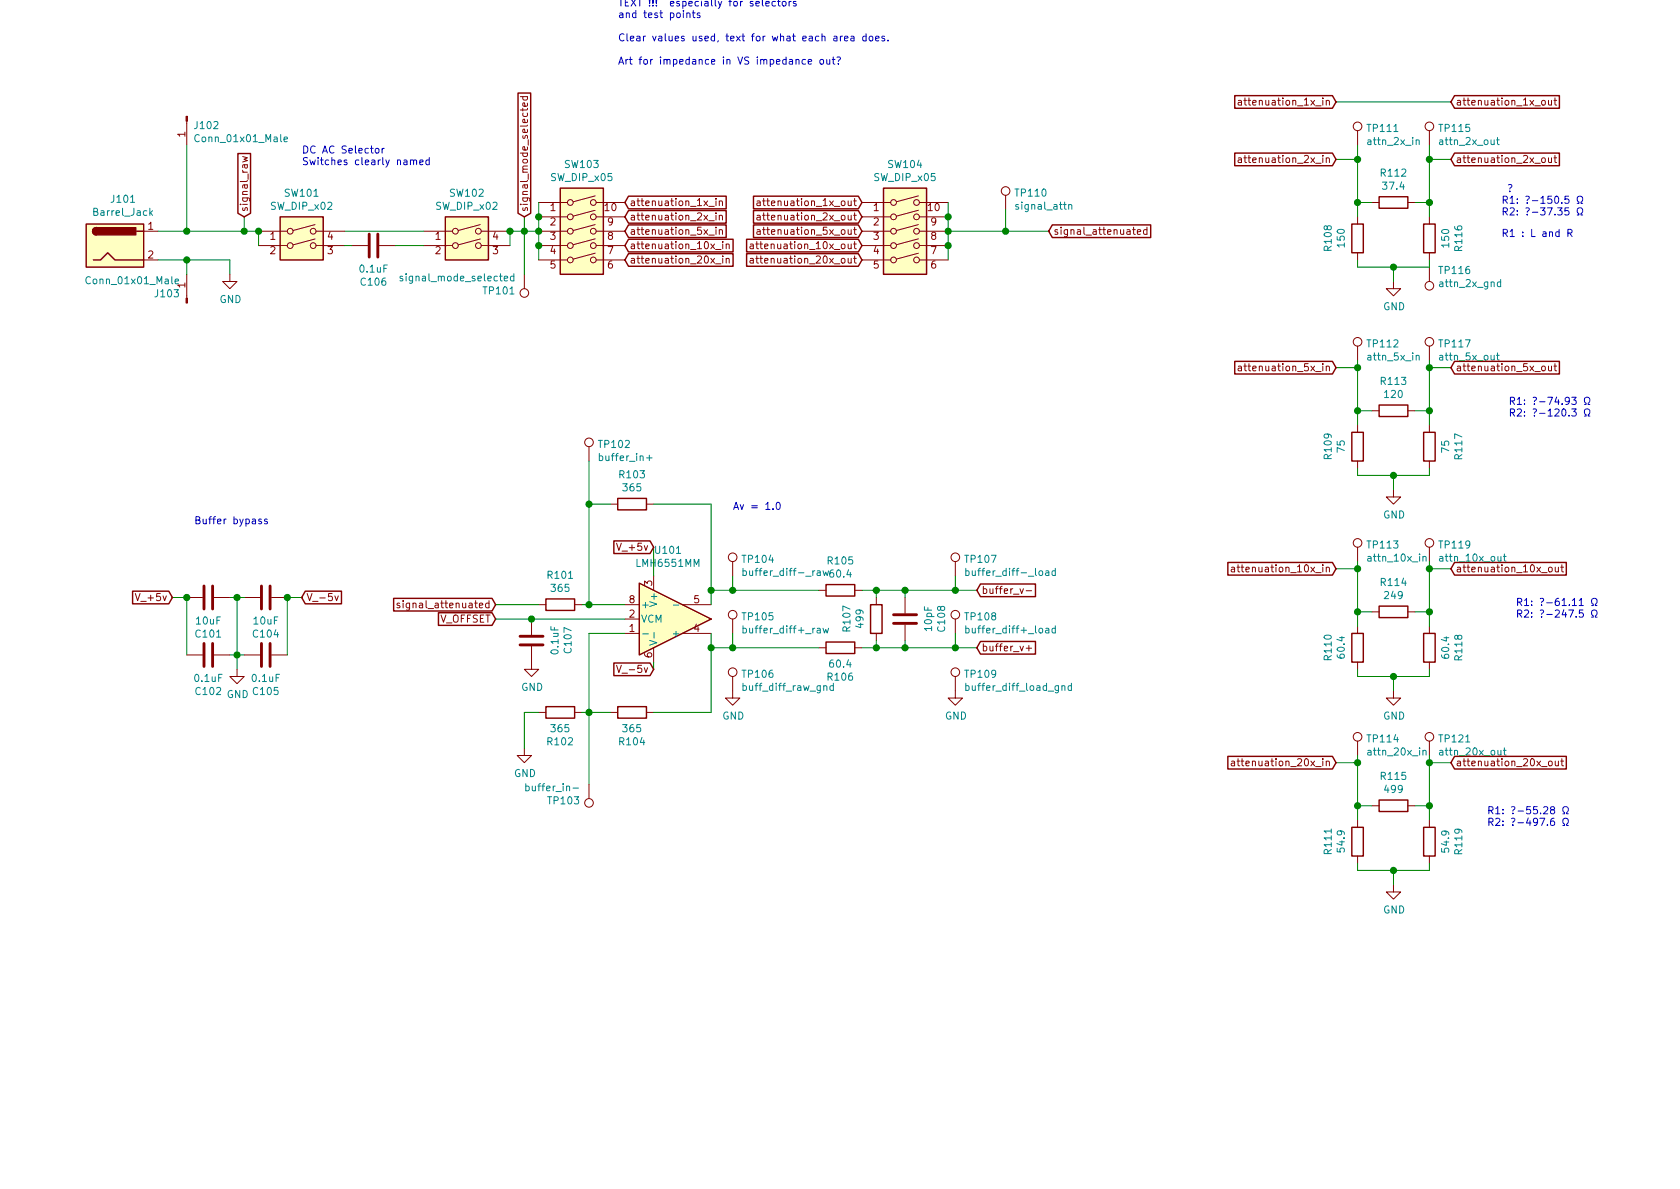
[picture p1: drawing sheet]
EESchema Schematic File Version 4
LIBS:Front_End_Kicad-cache
EELAYER 30 0
EELAYER END
$Descr A4 11693 8268
encoding utf-8
Sheet 1 2
Title ""
Date ""
Rev ""
Comp ""
Comment1 ""
Comment2 ""
Comment3 ""
Comment4 ""
$EndDescr
$Comp
L Switch:SW_DIP_x02 SW101
U 1 1
P 2100 1700
F 0 "SW101" H 2100 2067 50  0000 C CNN
F 1 "SW_DIP_x02" H 2100 1976 50  0000 C CNN
F 2 "Package_DIP:DIP-4_W7.62mm" H 2100 1700 50  0001 C CNN
F 3 "~" H 2100 1700 50  0001 C CNN
F 4 "2x DIP switch" H 2100 1700 50  0001 C CNN "part_name"
F 5 "https://www.digikey.com/en/products/detail/cui-devices/DS01-254-L-02BE/11310931" H 2100 1700 50  0001 C CNN "part_url"
	1    2100 1700
	1    0    0    -1  
$EndComp
$Comp
L Switch:SW_DIP_x02 SW102
U 1 1
P 3250 1700
F 0 "SW102" H 3250 2067 50  0000 C CNN
F 1 "SW_DIP_x02" H 3250 1976 50  0000 C CNN
F 2 "Package_DIP:DIP-4_W7.62mm" H 3250 1700 50  0001 C CNN
F 3 "~" H 3250 1700 50  0001 C CNN
F 4 "2x DIP switch" H 3250 1700 50  0001 C CNN "part_name"
F 5 "https://www.digikey.com/en/products/detail/cui-devices/DS01-254-L-02BE/11310931" H 3250 1700 50  0001 C CNN "part_url"
	1    3250 1700
	1    0    0    -1  
$EndComp
Wire Wire Line
	1800 1700 1800 1600
Wire Wire Line
	3550 1700 3550 1600
Connection ~ 1800 1600
$Comp
L Switch:SW_DIP_x05 SW103
U 1 1
P 4050 1600
F 0 "SW103" H 4050 2067 50  0000 C CNN
F 1 "SW_DIP_x05" H 4050 1976 50  0000 C CNN
F 2 "Package_DIP:DIP-10_W7.62mm" H 4050 1600 50  0001 C CNN
F 3 "~" H 4050 1600 50  0001 C CNN
F 4 "5x DIP switch" H 4050 1600 50  0001 C CNN "part_name"
F 5 "https://www.digikey.com/en/products/detail/cui-devices/DS04-254-1L-05BK/11310878" H 4050 1600 50  0001 C CNN "part_url"
	1    4050 1600
	1    0    0    -1  
$EndComp
$Comp
L Switch:SW_DIP_x05 SW104
U 1 1
P 6300 1600
F 0 "SW104" H 6300 2067 50  0000 C CNN
F 1 "SW_DIP_x05" H 6300 1976 50  0000 C CNN
F 2 "Package_DIP:DIP-10_W7.62mm" H 6300 1600 50  0001 C CNN
F 3 "~" H 6300 1600 50  0001 C CNN
F 4 "5x DIP switch" H 6300 1600 50  0001 C CNN "part_name"
F 5 "https://www.digikey.com/en/products/detail/cui-devices/DS04-254-1L-05BK/11310878" H 6300 1600 50  0001 C CNN "part_url"
	1    6300 1600
	1    0    0    -1  
$EndComp
Wire Wire Line
	3750 1400 3750 1500
Connection ~ 3750 1500
Wire Wire Line
	3750 1500 3750 1600
Connection ~ 3750 1600
Wire Wire Line
	3750 1600 3750 1700
Connection ~ 3750 1700
Wire Wire Line
	3750 1700 3750 1800
$Comp
L Connector:Barrel_Jack J101
U 1 1
P 800 1700
F 0 "J101" H 857 2025 50  0000 C CNN
F 1 "Barrel_Jack" H 857 1934 50  0000 C CNN
F 2 "Connector_Coaxial:BNC_Amphenol_B6252HB-NPP3G-50_Horizontal" H 850 1660 50  0001 C CNN
F 3 "~" H 850 1660 50  0001 C CNN
F 4 "" H 800 1700 50  0001 C CNN "part_description"
F 5 "Probe Connector" H 800 1700 50  0001 C CNN "part_name"
F 6 "https://www.digikey.com/en/products/detail/te-connectivity-amp-connectors/1-1634612-0/1755942" H 800 1700 50  0001 C CNN "part_url"
	1    800  1700
	1    0    0    -1  
$EndComp
$Comp
L power:GND #PWR0101
U 1 1
P 1600 1900
F 0 "#PWR0101" H 1600 1650 50  0001 C CNN
F 1 "GND" H 1605 1727 50  0000 C CNN
F 2 "" H 1600 1900 50  0001 C CNN
F 3 "" H 1600 1900 50  0001 C CNN
	1    1600 1900
	1    0    0    -1  
$EndComp
Text Notes 4300 450  0    50   ~ 0
TEST PADS\nTEXT !!!  especially for selectors\nand test points\n\nClear values used, text for what each area does.\n\nArt for impedance in VS impedance out?
Text Notes 2100 1150 0    50   ~ 0
DC AC Selector\nSwitches clearly named
Text GLabel 3450 4300 0    50   Input ~ 0
V_OFFSET
Wire Wire Line
	6600 1400 6600 1500
Connection ~ 6600 1500
Wire Wire Line
	6600 1500 6600 1600
Connection ~ 6600 1600
Wire Wire Line
	6600 1600 6600 1700
Connection ~ 6600 1700
Wire Wire Line
	6600 1700 6600 1800
$Comp
L Amplifier_Operational:LMH6551MM U101
U 1 1
P 4650 4300
F 0 "U101" H 4650 4781 50  0000 C CNN
F 1 "LMH6551MM" H 4650 4690 50  0000 C CNN
F 2 "Package_SO:VSSOP-8_3.0x3.0mm_P0.65mm" H 4750 3700 50  0001 C CNN
F 3 "http://www.ti.com/lit/ds/symlink/lmh6551.pdf" H 5650 4000 50  0001 C CNN
F 4 "Buffer" H 4650 4300 50  0001 C CNN "part_description"
F 5 "https://www.digikey.com/en/products/detail/texas-instruments/LMH6551MM-NOPB/755058" H 4650 4300 50  0001 C CNN "part_url"
	1    4650 4300
	1    0    0    -1  
$EndComp
$Comp
L power:GND #PWR0104
U 1 1
P 3700 4600
F 0 "#PWR0104" H 3700 4350 50  0001 C CNN
F 1 "GND" H 3705 4427 50  0000 C CNN
F 2 "" H 3700 4600 50  0001 C CNN
F 3 "" H 3700 4600 50  0001 C CNN
	1    3700 4600
	1    0    0    -1  
$EndComp
Wire Wire Line
	4350 4400 4100 4400
Wire Wire Line
	4100 4400 4100 4950
Wire Wire Line
	4100 4950 4250 4950
Wire Wire Line
	4350 4200 4100 4200
Wire Wire Line
	4100 4200 4100 3500
Wire Wire Line
	4100 3500 4250 3500
$Comp
L Device:R R103
U 1 1
P 4400 3500
F 0 "R103" V 4193 3500 50  0000 C CNN
F 1 "365" V 4284 3500 50  0000 C CNN
F 2 "Resistor_SMD:R_1206_3216Metric" V 4330 3500 50  0001 C CNN
F 3 "~" H 4400 3500 50  0001 C CNN
F 4 "https://www.digikey.com/en/products/detail/yageo/RC1206FR-07365RL/728844" V 4400 3500 50  0001 C CNN "part_url"
	1    4400 3500
	0    1    1    0   
$EndComp
Wire Wire Line
	4550 3500 4950 3500
Wire Wire Line
	4950 3500 4950 4100
Wire Wire Line
	4950 4400 4950 4500
Wire Wire Line
	4950 4950 4550 4950
Text GLabel 6800 4500 2    50   Input ~ 0
buffer_v+
Wire Wire Line
	4100 4200 4050 4200
Connection ~ 4100 4200
Wire Wire Line
	4050 4950 4100 4950
Connection ~ 4100 4950
Wire Wire Line
	3750 4950 3650 4950
Wire Wire Line
	3650 4950 3650 5200
$Comp
L power:GND #PWR0103
U 1 1
P 3650 5200
F 0 "#PWR0103" H 3650 4950 50  0001 C CNN
F 1 "GND" H 3655 5027 50  0000 C CNN
F 2 "" H 3650 5200 50  0001 C CNN
F 3 "" H 3650 5200 50  0001 C CNN
	1    3650 5200
	1    0    0    -1  
$EndComp
$Comp
L Device:C C104
U 1 1
P 1850 4150
F 0 "C104" V 2102 4150 50  0000 C CNN
F 1 "10uF" V 2011 4150 50  0000 C CNN
F 2 "Capacitor_SMD:C_1206_3216Metric" H 1888 4000 50  0001 C CNN
F 3 "~" H 1850 4150 50  0001 C CNN
F 4 "https://www.digikey.com/en/products/detail/taiyo-yuden/EMK316BJ106KL-T/930691" H 1850 4150 50  0001 C CNN "part_url"
	1    1850 4150
	0    1    1    0   
$EndComp
Text GLabel 4550 4650 0    50   Input ~ 0
V_-5v
Wire Wire Line
	4550 4600 4550 4650
$Comp
L power:GND #PWR0102
U 1 1
P 1650 4650
F 0 "#PWR0102" H 1650 4400 50  0001 C CNN
F 1 "GND" H 1655 4477 50  0000 C CNN
F 2 "" H 1650 4650 50  0001 C CNN
F 3 "" H 1650 4650 50  0001 C CNN
	1    1650 4650
	1    0    0    -1  
$EndComp
$Comp
L Device:C C101
U 1 1
P 1450 4150
F 0 "C101" V 1702 4150 50  0000 C CNN
F 1 "10uF" V 1611 4150 50  0000 C CNN
F 2 "Capacitor_SMD:C_1206_3216Metric" H 1488 4000 50  0001 C CNN
F 3 "~" H 1450 4150 50  0001 C CNN
F 4 "https://www.digikey.com/en/products/detail/taiyo-yuden/EMK316BJ106KL-T/930691" H 1450 4150 50  0001 C CNN "part_url"
	1    1450 4150
	0    1    1    0   
$EndComp
Wire Wire Line
	1300 4550 1300 4150
Text GLabel 1200 4150 0    50   Input ~ 0
V_+5v
Text GLabel 4350 1400 2    50   Input ~ 0
attenuation_1x_in
Text GLabel 4350 1500 2    50   Input ~ 0
attenuation_2x_in
Text GLabel 4350 1600 2    50   Input ~ 0
attenuation_5x_in
Text GLabel 4350 1700 2    50   Input ~ 0
attenuation_10x_in
Text GLabel 4350 1800 2    50   Input ~ 0
attenuation_20x_in
Text GLabel 6000 1400 0    50   Input ~ 0
attenuation_1x_out
Text GLabel 6000 1500 0    50   Input ~ 0
attenuation_2x_out
Text GLabel 6000 1600 0    50   Input ~ 0
attenuation_5x_out
Text GLabel 6000 1700 0    50   Input ~ 0
attenuation_10x_out
Text GLabel 6000 1800 0    50   Input ~ 0
attenuation_20x_out
Text GLabel 9300 700  0    50   Input ~ 0
attenuation_1x_in
Text GLabel 9300 1100 0    50   Input ~ 0
attenuation_2x_in
Text GLabel 9300 2550 0    50   Input ~ 0
attenuation_5x_in
Text GLabel 9300 3950 0    50   Input ~ 0
attenuation_10x_in
Text GLabel 9300 5300 0    50   Input ~ 0
attenuation_20x_in
Text GLabel 10100 700  2    50   Input ~ 0
attenuation_1x_out
Text GLabel 10100 1100 2    50   Input ~ 0
attenuation_2x_out
Text GLabel 10100 2550 2    50   Input ~ 0
attenuation_5x_out
Text GLabel 10100 3950 2    50   Input ~ 0
attenuation_10x_out
Text GLabel 10100 5300 2    50   Input ~ 0
attenuation_20x_out
Wire Wire Line
	9300 700  10100 700 
$Comp
L Device:R R112
U 1 1
P 9700 1400
F 0 "R112" V 9493 1400 50  0000 C CNN
F 1 "37.4" V 9584 1400 50  0000 C CNN
F 2 "Resistor_SMD:R_1206_3216Metric" V 9630 1400 50  0001 C CNN
F 3 "~" H 9700 1400 50  0001 C CNN
F 4 "https://www.digikey.com/en/products/detail/yageo/RC1206FR-0737R4L/728846" V 9700 1400 50  0001 C CNN "part_url"
	1    9700 1400
	0    1    1    0   
$EndComp
$Comp
L Device:R R108
U 1 1
P 9450 1650
F 0 "R108" V 9243 1650 50  0000 C CNN
F 1 "150" V 9334 1650 50  0000 C CNN
F 2 "Resistor_SMD:R_1206_3216Metric" V 9380 1650 50  0001 C CNN
F 3 "~" H 9450 1650 50  0001 C CNN
F 4 "https://www.digikey.com/en/products/detail/stackpole-electronics-inc/RNCP1206FTD150R/2240318" V 9450 1650 50  0001 C CNN "part_url"
	1    9450 1650
	1    0    0    -1  
$EndComp
Wire Wire Line
	9550 1400 9450 1400
Wire Wire Line
	9450 1400 9450 1500
Wire Wire Line
	9850 1400 9950 1400
Wire Wire Line
	9950 1400 9950 1500
Wire Wire Line
	9950 1800 9950 1850
Wire Wire Line
	9950 1850 9700 1850
Wire Wire Line
	9450 1850 9450 1800
Wire Wire Line
	9700 1850 9700 1950
Connection ~ 9700 1850
Wire Wire Line
	9700 1850 9450 1850
$Comp
L power:GND #PWR0107
U 1 1
P 9700 1950
F 0 "#PWR0107" H 9700 1700 50  0001 C CNN
F 1 "GND" H 9705 1777 50  0000 C CNN
F 2 "" H 9700 1950 50  0001 C CNN
F 3 "" H 9700 1950 50  0001 C CNN
	1    9700 1950
	1    0    0    -1  
$EndComp
Connection ~ 9450 1400
Connection ~ 9950 1400
Wire Wire Line
	9450 1100 9450 1400
Wire Wire Line
	9950 1100 9950 1400
Wire Wire Line
	9950 1100 10100 1100
Connection ~ 9950 1100
Wire Wire Line
	9450 1100 9300 1100
Connection ~ 9450 1100
$Comp
L Device:R R113
U 1 1
P 9700 2850
F 0 "R113" V 9493 2850 50  0000 C CNN
F 1 "120" V 9584 2850 50  0000 C CNN
F 2 "Resistor_SMD:R_1206_3216Metric" V 9630 2850 50  0001 C CNN
F 3 "~" H 9700 2850 50  0001 C CNN
F 4 "https://www.digikey.com/en/products/detail/stackpole-electronics-inc/RMCF1206JT120R/1757405" V 9700 2850 50  0001 C CNN "part_url"
	1    9700 2850
	0    1    1    0   
$EndComp
$Comp
L Device:R R109
U 1 1
P 9450 3100
F 0 "R109" V 9243 3100 50  0000 C CNN
F 1 "75" V 9334 3100 50  0000 C CNN
F 2 "Resistor_SMD:R_1206_3216Metric" V 9380 3100 50  0001 C CNN
F 3 "~" H 9450 3100 50  0001 C CNN
F 4 "https://www.digikey.com/en/products/detail/stackpole-electronics-inc/RNCP1206FTD75R0/2240314" V 9450 3100 50  0001 C CNN "part_url"
	1    9450 3100
	1    0    0    -1  
$EndComp
Wire Wire Line
	9550 2850 9450 2850
Wire Wire Line
	9450 2850 9450 2950
Wire Wire Line
	9850 2850 9950 2850
Wire Wire Line
	9950 2850 9950 2950
Wire Wire Line
	9950 3250 9950 3300
Wire Wire Line
	9950 3300 9700 3300
Wire Wire Line
	9450 3300 9450 3250
Wire Wire Line
	9700 3300 9700 3400
Connection ~ 9700 3300
Wire Wire Line
	9700 3300 9450 3300
$Comp
L power:GND #PWR0108
U 1 1
P 9700 3400
F 0 "#PWR0108" H 9700 3150 50  0001 C CNN
F 1 "GND" H 9705 3227 50  0000 C CNN
F 2 "" H 9700 3400 50  0001 C CNN
F 3 "" H 9700 3400 50  0001 C CNN
	1    9700 3400
	1    0    0    -1  
$EndComp
Connection ~ 9450 2850
Connection ~ 9950 2850
Wire Wire Line
	9450 2550 9450 2850
Wire Wire Line
	9950 2550 9950 2850
Wire Wire Line
	9950 2550 10100 2550
Connection ~ 9950 2550
Wire Wire Line
	9450 2550 9300 2550
Connection ~ 9450 2550
$Comp
L Device:R R114
U 1 1
P 9700 4250
F 0 "R114" V 9493 4250 50  0000 C CNN
F 1 "249" V 9584 4250 50  0000 C CNN
F 2 "Resistor_SMD:R_1206_3216Metric" V 9630 4250 50  0001 C CNN
F 3 "~" H 9700 4250 50  0001 C CNN
F 4 "https://www.digikey.com/en/products/detail/stackpole-electronics-inc/RNCP1206FTD249R/2240322" V 9700 4250 50  0001 C CNN "part_url"
	1    9700 4250
	0    1    1    0   
$EndComp
$Comp
L Device:R R110
U 1 1
P 9450 4500
F 0 "R110" V 9243 4500 50  0000 C CNN
F 1 "60.4" V 9334 4500 50  0000 C CNN
F 2 "Resistor_SMD:R_1206_3216Metric" V 9380 4500 50  0001 C CNN
F 3 "~" H 9450 4500 50  0001 C CNN
F 4 "https://www.digikey.com/en/products/detail/stackpole-electronics-inc/RMCF1206FT60R4/1754118" V 9450 4500 50  0001 C CNN "part_url"
	1    9450 4500
	1    0    0    -1  
$EndComp
Wire Wire Line
	9550 4250 9450 4250
Wire Wire Line
	9450 4250 9450 4350
Wire Wire Line
	9850 4250 9950 4250
Wire Wire Line
	9950 4250 9950 4350
Wire Wire Line
	9950 4650 9950 4700
Wire Wire Line
	9950 4700 9700 4700
Wire Wire Line
	9450 4700 9450 4650
Wire Wire Line
	9700 4700 9700 4800
Connection ~ 9700 4700
Wire Wire Line
	9700 4700 9450 4700
$Comp
L power:GND #PWR0109
U 1 1
P 9700 4800
F 0 "#PWR0109" H 9700 4550 50  0001 C CNN
F 1 "GND" H 9705 4627 50  0000 C CNN
F 2 "" H 9700 4800 50  0001 C CNN
F 3 "" H 9700 4800 50  0001 C CNN
	1    9700 4800
	1    0    0    -1  
$EndComp
Connection ~ 9450 4250
Connection ~ 9950 4250
Wire Wire Line
	9950 3950 9950 4250
Wire Wire Line
	9950 3950 10100 3950
Wire Wire Line
	9450 3950 9300 3950
$Comp
L Device:R R115
U 1 1
P 9700 5600
F 0 "R115" V 9493 5600 50  0000 C CNN
F 1 "499" V 9584 5600 50  0000 C CNN
F 2 "Resistor_SMD:R_1206_3216Metric" V 9630 5600 50  0001 C CNN
F 3 "" H 9700 5600 50  0001 C CNN
F 4 "https://www.digikey.com/en/products/detail/stackpole-electronics-inc/RNCP1206FTD499R/2240329" V 9700 5600 50  0001 C CNN "part_url"
	1    9700 5600
	0    1    1    0   
$EndComp
$Comp
L Device:R R111
U 1 1
P 9450 5850
F 0 "R111" V 9243 5850 50  0000 C CNN
F 1 "54.9" V 9334 5850 50  0000 C CNN
F 2 "Resistor_SMD:R_1206_3216Metric" V 9380 5850 50  0001 C CNN
F 3 "~" H 9450 5850 50  0001 C CNN
F 4 "https://www.digikey.com/en/products/detail/panasonic-electronic-components/ERJ-8ENF54R9V/88616" V 9450 5850 50  0001 C CNN "part_url"
	1    9450 5850
	1    0    0    -1  
$EndComp
Wire Wire Line
	9550 5600 9450 5600
Wire Wire Line
	9450 5600 9450 5700
Wire Wire Line
	9850 5600 9950 5600
Wire Wire Line
	9950 5600 9950 5700
Wire Wire Line
	9950 6000 9950 6050
Wire Wire Line
	9950 6050 9700 6050
Wire Wire Line
	9450 6050 9450 6000
Wire Wire Line
	9700 6050 9700 6150
Connection ~ 9700 6050
Wire Wire Line
	9700 6050 9450 6050
$Comp
L power:GND #PWR0110
U 1 1
P 9700 6150
F 0 "#PWR0110" H 9700 5900 50  0001 C CNN
F 1 "GND" H 9705 5977 50  0000 C CNN
F 2 "" H 9700 6150 50  0001 C CNN
F 3 "" H 9700 6150 50  0001 C CNN
	1    9700 6150
	1    0    0    -1  
$EndComp
Connection ~ 9450 5600
Connection ~ 9950 5600
Wire Wire Line
	9450 5300 9450 5600
Wire Wire Line
	9950 5300 9950 5600
Wire Wire Line
	9950 5300 10100 5300
Wire Wire Line
	9450 5300 9300 5300
Wire Wire Line
	2400 1600 2950 1600
Wire Wire Line
	1100 1600 1300 1600
Wire Wire Line
	1650 4150 1650 4550
Connection ~ 1300 4150
Wire Wire Line
	1200 4150 1300 4150
Wire Wire Line
	1600 4550 1650 4550
Connection ~ 1650 4550
Wire Wire Line
	1650 4550 1650 4650
Wire Wire Line
	1700 4550 1650 4550
Wire Wire Line
	1700 4150 1650 4150
Wire Wire Line
	1600 4150 1650 4150
Connection ~ 1650 4150
Wire Wire Line
	2000 4150 2100 4150
Connection ~ 2000 4150
Wire Wire Line
	2000 4150 2000 4550
Wire Wire Line
	4550 3800 4550 4000
Text GLabel 4550 3800 0    50   Input ~ 0
V_+5v
Wire Wire Line
	4950 4100 4950 4200
Connection ~ 4950 4100
Connection ~ 4950 4500
Wire Wire Line
	4950 4500 4950 4950
$Comp
L Connector:TestPoint TP109
U 1 1
P 6650 4800
F 0 "TP109" H 6708 4918 50  0000 L CNN
F 1 "buffer_diff_load_gnd" H 6708 4827 50  0000 L CNN
F 2 "TestPoint:TestPoint_THTPad_1.5x1.5mm_Drill0.7mm" H 6850 4800 50  0001 C CNN
F 3 "~" H 6850 4800 50  0001 C CNN
	1    6650 4800
	1    0    0    -1  
$EndComp
$Comp
L power:GND #PWR0106
U 1 1
P 6650 4800
F 0 "#PWR0106" H 6650 4550 50  0001 C CNN
F 1 "GND" H 6655 4627 50  0000 C CNN
F 2 "" H 6650 4800 50  0001 C CNN
F 3 "" H 6650 4800 50  0001 C CNN
	1    6650 4800
	1    0    0    -1  
$EndComp
Wire Wire Line
	3750 1600 3650 1600
Connection ~ 3550 1600
$Sheet
S 12700 2950 3850 3000
U 5FF76298
F0 "Power Side" 50
F1 "Front_End_Power.sch" 50
$EndSheet
Text GLabel 2100 4150 2    50   Input ~ 0
V_-5v
Wire Wire Line
	2400 1700 2450 1700
Wire Wire Line
	2750 1700 2950 1700
Text Notes 10450 1500 0    50   ~ 0
 	\nR1: 	-150.5 Ω\nR2: 	-37.35 Ω
Text Notes 10500 2900 0    50   ~ 0
R1: 	-74.93 Ω\nR2: 	-120.3 Ω
Text Notes 10550 4300 0    50   ~ 0
R1: 	-61.11 Ω\nR2: 	-247.5 Ω
Text Notes 10350 5750 0    50   ~ 0
R1: 	-55.28 Ω\nR2: 	-497.6 Ω
Text Notes 10450 1650 0    50   ~ 0
R1 : L and R
$Comp
L Device:R R116
U 1 1
P 9950 1650
F 0 "R116" V 9743 1650 50  0000 C CNN
F 1 "150" V 9834 1650 50  0000 C CNN
F 2 "Resistor_SMD:R_1206_3216Metric" V 9880 1650 50  0001 C CNN
F 3 "~" H 9950 1650 50  0001 C CNN
F 4 "https://www.digikey.com/en/products/detail/stackpole-electronics-inc/RNCP1206FTD150R/2240318" V 9950 1650 50  0001 C CNN "part_url"
	1    9950 1650
	-1   0    0    1   
$EndComp
$Comp
L Device:R R117
U 1 1
P 9950 3100
F 0 "R117" V 9743 3100 50  0000 C CNN
F 1 "75" V 9834 3100 50  0000 C CNN
F 2 "Resistor_SMD:R_1206_3216Metric" V 9880 3100 50  0001 C CNN
F 3 "~" H 9950 3100 50  0001 C CNN
F 4 "https://www.digikey.com/en/products/detail/stackpole-electronics-inc/RNCP1206FTD75R0/2240314" V 9950 3100 50  0001 C CNN "part_url"
	1    9950 3100
	-1   0    0    1   
$EndComp
$Comp
L Device:R R118
U 1 1
P 9950 4500
F 0 "R118" V 9743 4500 50  0000 C CNN
F 1 "60.4" V 9834 4500 50  0000 C CNN
F 2 "Resistor_SMD:R_1206_3216Metric" V 9880 4500 50  0001 C CNN
F 3 "~" H 9950 4500 50  0001 C CNN
F 4 "https://www.digikey.com/en/products/detail/stackpole-electronics-inc/RMCF1206FT60R4/1754118" V 9950 4500 50  0001 C CNN "part_url"
	1    9950 4500
	-1   0    0    1   
$EndComp
$Comp
L Device:R R119
U 1 1
P 9950 5850
F 0 "R119" V 9743 5850 50  0000 C CNN
F 1 "54.9" V 9834 5850 50  0000 C CNN
F 2 "Resistor_SMD:R_1206_3216Metric" V 9880 5850 50  0001 C CNN
F 3 "~" H 9950 5850 50  0001 C CNN
F 4 "https://www.digikey.com/en/products/detail/panasonic-electronic-components/ERJ-8ENF54R9V/88616" V 9950 5850 50  0001 C CNN "part_url"
	1    9950 5850
	-1   0    0    1   
$EndComp
$Comp
L Device:C C106
U 1 1
P 2600 1700
F 0 "C106" V 2852 1700 50  0000 C CNN
F 1 "0.1uF" V 2761 1700 50  0000 C CNN
F 2 "Capacitor_SMD:C_1206_3216Metric" H 2638 1550 50  0001 C CNN
F 3 "~" H 2600 1700 50  0001 C CNN
F 4 "https://www.digikey.com/en/products/detail/w%C3%BCrth-elektronik/885012208030/5453952" H 2600 1700 50  0001 C CNN "part_url"
	1    2600 1700
	0    1    1    0   
$EndComp
Wire Wire Line
	3450 4300 3700 4300
$Comp
L Device:C C107
U 1 1
P 3700 4450
F 0 "C107" V 3952 4450 50  0000 C CNN
F 1 "0.1uF" V 3861 4450 50  0000 C CNN
F 2 "Capacitor_SMD:C_1206_3216Metric" H 3738 4300 50  0001 C CNN
F 3 "~" H 3700 4450 50  0001 C CNN
F 4 "https://www.digikey.com/en/products/detail/w%C3%BCrth-elektronik/885012208030/5453952" H 3700 4450 50  0001 C CNN "part_url"
	1    3700 4450
	1    0    0    -1  
$EndComp
$Comp
L Device:C C102
U 1 1
P 1450 4550
F 0 "C102" V 1702 4550 50  0000 C CNN
F 1 "0.1uF" V 1611 4550 50  0000 C CNN
F 2 "Capacitor_SMD:C_1206_3216Metric" H 1488 4400 50  0001 C CNN
F 3 "~" H 1450 4550 50  0001 C CNN
F 4 "https://www.digikey.com/en/products/detail/w%C3%BCrth-elektronik/885012208030/5453952" H 1450 4550 50  0001 C CNN "part_url"
	1    1450 4550
	0    1    1    0   
$EndComp
$Comp
L Device:C C105
U 1 1
P 1850 4550
F 0 "C105" V 2102 4550 50  0000 C CNN
F 1 "0.1uF" V 2011 4550 50  0000 C CNN
F 2 "Capacitor_SMD:C_1206_3216Metric" H 1888 4400 50  0001 C CNN
F 3 "~" H 1850 4550 50  0001 C CNN
F 4 "https://www.digikey.com/en/products/detail/w%C3%BCrth-elektronik/885012208030/5453952" H 1850 4550 50  0001 C CNN "part_url"
	1    1850 4550
	0    1    1    0   
$EndComp
Connection ~ 3700 4300
Wire Wire Line
	3700 4300 4350 4300
Text GLabel 7300 1600 2    50   Input ~ 0
signal_attenuated
Wire Wire Line
	6600 1600 7000 1600
Text GLabel 3650 1500 1    50   Input ~ 0
signal_mode_selected
Wire Wire Line
	3650 1500 3650 1600
Connection ~ 3650 1600
Wire Wire Line
	3650 1600 3550 1600
Text GLabel 1700 1500 1    50   Input ~ 0
signal_raw
Wire Wire Line
	1700 1500 1700 1600
Connection ~ 1700 1600
Wire Wire Line
	1700 1600 1800 1600
Text GLabel 3450 4200 0    50   Input ~ 0
signal_attenuated
$Comp
L Device:R R101
U 1 1
P 3900 4200
F 0 "R101" V 3693 4200 50  0000 C CNN
F 1 "365" V 3784 4200 50  0000 C CNN
F 2 "Resistor_SMD:R_1206_3216Metric" V 3830 4200 50  0001 C CNN
F 3 "~" H 3900 4200 50  0001 C CNN
F 4 "https://www.digikey.com/en/products/detail/yageo/RC1206FR-07365RL/728844" V 3900 4200 50  0001 C CNN "part_url"
	1    3900 4200
	0    1    1    0   
$EndComp
$Comp
L Device:R R104
U 1 1
P 4400 4950
F 0 "R104" V 4193 4950 50  0000 C CNN
F 1 "365" V 4284 4950 50  0000 C CNN
F 2 "Resistor_SMD:R_1206_3216Metric" V 4330 4950 50  0001 C CNN
F 3 "~" H 4400 4950 50  0001 C CNN
F 4 "https://www.digikey.com/en/products/detail/yageo/RC1206FR-07365RL/728844" V 4400 4950 50  0001 C CNN "part_url"
	1    4400 4950
	0    -1   -1   0   
$EndComp
$Comp
L Device:R R102
U 1 1
P 3900 4950
F 0 "R102" V 3693 4950 50  0000 C CNN
F 1 "365" V 3784 4950 50  0000 C CNN
F 2 "Resistor_SMD:R_1206_3216Metric" V 3830 4950 50  0001 C CNN
F 3 "~" H 3900 4950 50  0001 C CNN
F 4 "https://www.digikey.com/en/products/detail/yageo/RC1206FR-07365RL/728844" V 3900 4950 50  0001 C CNN "part_url"
	1    3900 4950
	0    -1   -1   0   
$EndComp
Wire Wire Line
	3750 4200 3450 4200
Text Notes 5100 3550 0    50   ~ 0
Av = 1.0
$Comp
L Device:R R105
U 1 1
P 5850 4100
F 0 "R105" V 5643 4100 50  0000 C CNN
F 1 "60.4" V 5734 4100 50  0000 C CNN
F 2 "Resistor_SMD:R_1206_3216Metric" V 5780 4100 50  0001 C CNN
F 3 "~" H 5850 4100 50  0001 C CNN
F 4 "https://www.digikey.com/en/products/detail/stackpole-electronics-inc/RMCF1206FT60R4/1754118" V 5850 4100 50  0001 C CNN "part_url"
	1    5850 4100
	0    1    1    0   
$EndComp
$Comp
L Device:R R106
U 1 1
P 5850 4500
F 0 "R106" V 5643 4500 50  0000 C CNN
F 1 "60.4" V 5734 4500 50  0000 C CNN
F 2 "Resistor_SMD:R_1206_3216Metric" V 5780 4500 50  0001 C CNN
F 3 "~" H 5850 4500 50  0001 C CNN
F 4 "https://www.digikey.com/en/products/detail/stackpole-electronics-inc/RMCF1206FT60R4/1754118" V 5850 4500 50  0001 C CNN "part_url"
	1    5850 4500
	0    -1   -1   0   
$EndComp
Wire Wire Line
	6000 4500 6100 4500
Wire Wire Line
	6000 4100 6100 4100
$Comp
L Device:R R107
U 1 1
P 6100 4300
F 0 "R107" V 5893 4300 50  0000 C CNN
F 1 "499" V 5984 4300 50  0000 C CNN
F 2 "Resistor_SMD:R_1206_3216Metric" V 6030 4300 50  0001 C CNN
F 3 "" H 6100 4300 50  0001 C CNN
F 4 "https://www.digikey.com/en/products/detail/stackpole-electronics-inc/RNCP1206FTD499R/2240329" V 6100 4300 50  0001 C CNN "part_url"
	1    6100 4300
	1    0    0    -1  
$EndComp
Wire Wire Line
	6100 4100 6100 4150
Connection ~ 6100 4100
Wire Wire Line
	6100 4450 6100 4500
Connection ~ 6100 4500
Wire Wire Line
	4950 4500 5100 4500
Wire Wire Line
	4950 4100 5100 4100
Wire Wire Line
	6100 4100 6300 4100
Wire Wire Line
	6100 4500 6300 4500
Text GLabel 6800 4100 2    50   Input ~ 0
buffer_v-
$Comp
L Device:C C108
U 1 1
P 6300 4300
F 0 "C108" V 6552 4300 50  0000 C CNN
F 1 "10pF" V 6461 4300 50  0000 C CNN
F 2 "Capacitor_SMD:C_1206_3216Metric" H 6338 4150 50  0001 C CNN
F 3 "~" H 6300 4300 50  0001 C CNN
F 4 "https://www.digikey.com/en/products/detail/w%C3%BCrth-elektronik/885012008001/5453716" H 6300 4300 50  0001 C CNN "part_url"
	1    6300 4300
	1    0    0    -1  
$EndComp
Wire Wire Line
	6300 4100 6300 4150
Connection ~ 6300 4100
Wire Wire Line
	6300 4450 6300 4500
Connection ~ 6300 4500
Wire Wire Line
	1100 1800 1300 1800
Wire Wire Line
	1600 1800 1600 1900
$Comp
L Connector:Conn_01x01_Male J?
U 1 1
P 1300 800
AR Path="/5FF76298/5FD2429D" Ref="J?"  Part="1" 
AR Path="/5FD2429D" Ref="J102"  Part="1" 
F 0 "J102" V 1362 844 50  0000 L CNN
F 1 "Conn_01x01_Male" V 1453 844 50  0000 L CNN
F 2 "Connector_PinHeader_2.00mm:PinHeader_1x01_P2.00mm_Vertical" H 1300 800 50  0001 C CNN
F 3 "~" H 1300 800 50  0001 C CNN
	1    1300 800 
	0    1    1    0   
$EndComp
$Comp
L Connector:Conn_01x01_Male J?
U 1 1
P 1300 2100
AR Path="/5FF76298/5FD242A3" Ref="J?"  Part="1" 
AR Path="/5FD242A3" Ref="J103"  Part="1" 
F 0 "J103" V 1362 2144 50  0000 L CNN
F 1 "Conn_01x01_Male" V 1453 2144 50  0000 L CNN
F 2 "Connector_PinHeader_2.00mm:PinHeader_1x01_P2.00mm_Vertical" H 1300 2100 50  0001 C CNN
F 3 "~" H 1300 2100 50  0001 C CNN
	1    1300 2100
	0    -1   -1   0   
$EndComp
Connection ~ 1300 1600
Wire Wire Line
	1300 1600 1700 1600
Wire Wire Line
	1300 1000 1300 1600
Wire Wire Line
	1300 1900 1300 1800
Connection ~ 1300 1800
Wire Wire Line
	1300 1800 1600 1800
$Comp
L Connector:TestPoint TP107
U 1 1
P 6650 4000
F 0 "TP107" H 6708 4118 50  0000 L CNN
F 1 "buffer_diff-_load" H 6708 4027 50  0000 L CNN
F 2 "TestPoint:TestPoint_THTPad_D1.5mm_Drill0.7mm" H 6850 4000 50  0001 C CNN
F 3 "~" H 6850 4000 50  0001 C CNN
	1    6650 4000
	1    0    0    -1  
$EndComp
Wire Wire Line
	6300 4500 6650 4500
Wire Wire Line
	6300 4100 6650 4100
$Comp
L Connector:TestPoint TP108
U 1 1
P 6650 4400
F 0 "TP108" H 6708 4518 50  0000 L CNN
F 1 "buffer_diff+_load" H 6708 4427 50  0000 L CNN
F 2 "TestPoint:TestPoint_THTPad_D1.5mm_Drill0.7mm" H 6850 4400 50  0001 C CNN
F 3 "~" H 6850 4400 50  0001 C CNN
	1    6650 4400
	1    0    0    -1  
$EndComp
Wire Wire Line
	6650 4400 6650 4500
Connection ~ 6650 4500
Wire Wire Line
	6650 4500 6800 4500
Wire Wire Line
	6650 4000 6650 4100
Connection ~ 6650 4100
Wire Wire Line
	6650 4100 6800 4100
$Comp
L Connector:TestPoint TP104
U 1 1
P 5100 4000
F 0 "TP104" H 5158 4118 50  0000 L CNN
F 1 "buffer_diff-_raw" H 5158 4027 50  0000 L CNN
F 2 "TestPoint:TestPoint_THTPad_D1.5mm_Drill0.7mm" H 5300 4000 50  0001 C CNN
F 3 "~" H 5300 4000 50  0001 C CNN
	1    5100 4000
	1    0    0    -1  
$EndComp
Wire Wire Line
	5100 4000 5100 4100
Connection ~ 5100 4100
Wire Wire Line
	5100 4100 5700 4100
$Comp
L Connector:TestPoint TP105
U 1 1
P 5100 4400
F 0 "TP105" H 5158 4518 50  0000 L CNN
F 1 "buffer_diff+_raw" H 5158 4427 50  0000 L CNN
F 2 "TestPoint:TestPoint_THTPad_D1.5mm_Drill0.7mm" H 5300 4400 50  0001 C CNN
F 3 "~" H 5300 4400 50  0001 C CNN
	1    5100 4400
	1    0    0    -1  
$EndComp
Wire Wire Line
	5100 4400 5100 4500
Connection ~ 5100 4500
Wire Wire Line
	5100 4500 5700 4500
$Comp
L Connector:TestPoint TP106
U 1 1
P 5100 4800
F 0 "TP106" H 5158 4918 50  0000 L CNN
F 1 "buff_diff_raw_gnd" H 5158 4827 50  0000 L CNN
F 2 "TestPoint:TestPoint_THTPad_1.5x1.5mm_Drill0.7mm" H 5300 4800 50  0001 C CNN
F 3 "~" H 5300 4800 50  0001 C CNN
	1    5100 4800
	1    0    0    -1  
$EndComp
$Comp
L power:GND #PWR0105
U 1 1
P 5100 4800
F 0 "#PWR0105" H 5100 4550 50  0001 C CNN
F 1 "GND" H 5105 4627 50  0000 C CNN
F 2 "" H 5100 4800 50  0001 C CNN
F 3 "" H 5100 4800 50  0001 C CNN
	1    5100 4800
	1    0    0    -1  
$EndComp
$Comp
L Connector:TestPoint TP111
U 1 1
P 9450 1000
F 0 "TP111" H 9508 1118 50  0000 L CNN
F 1 "attn_2x_in" H 9508 1027 50  0000 L CNN
F 2 "TestPoint:TestPoint_THTPad_D1.5mm_Drill0.7mm" H 9650 1000 50  0001 C CNN
F 3 "~" H 9650 1000 50  0001 C CNN
	1    9450 1000
	1    0    0    -1  
$EndComp
$Comp
L Connector:TestPoint TP115
U 1 1
P 9950 1000
F 0 "TP115" H 10008 1118 50  0000 L CNN
F 1 "attn_2x_out" H 10008 1027 50  0000 L CNN
F 2 "TestPoint:TestPoint_THTPad_D1.5mm_Drill0.7mm" H 10150 1000 50  0001 C CNN
F 3 "~" H 10150 1000 50  0001 C CNN
	1    9950 1000
	1    0    0    -1  
$EndComp
Wire Wire Line
	9950 1000 9950 1100
Wire Wire Line
	9450 1000 9450 1100
$Comp
L Connector:TestPoint TP112
U 1 1
P 9450 2500
F 0 "TP112" H 9508 2618 50  0000 L CNN
F 1 "attn_5x_in" H 9508 2527 50  0000 L CNN
F 2 "TestPoint:TestPoint_THTPad_D1.5mm_Drill0.7mm" H 9650 2500 50  0001 C CNN
F 3 "~" H 9650 2500 50  0001 C CNN
	1    9450 2500
	1    0    0    -1  
$EndComp
$Comp
L Connector:TestPoint TP117
U 1 1
P 9950 2500
F 0 "TP117" H 10008 2618 50  0000 L CNN
F 1 "attn_5x_out" H 10008 2527 50  0000 L CNN
F 2 "TestPoint:TestPoint_THTPad_D1.5mm_Drill0.7mm" H 10150 2500 50  0001 C CNN
F 3 "~" H 10150 2500 50  0001 C CNN
	1    9950 2500
	1    0    0    -1  
$EndComp
Wire Wire Line
	9450 2500 9450 2550
Wire Wire Line
	9950 2500 9950 2550
$Comp
L Connector:TestPoint TP113
U 1 1
P 9450 3900
F 0 "TP113" H 9508 4018 50  0000 L CNN
F 1 "attn_10x_in" H 9508 3927 50  0000 L CNN
F 2 "TestPoint:TestPoint_THTPad_D1.5mm_Drill0.7mm" H 9650 3900 50  0001 C CNN
F 3 "~" H 9650 3900 50  0001 C CNN
	1    9450 3900
	1    0    0    -1  
$EndComp
$Comp
L Connector:TestPoint TP119
U 1 1
P 9950 3900
F 0 "TP119" H 10008 4018 50  0000 L CNN
F 1 "attn_10x_out" H 10008 3927 50  0000 L CNN
F 2 "TestPoint:TestPoint_THTPad_D1.5mm_Drill0.7mm" H 10150 3900 50  0001 C CNN
F 3 "~" H 10150 3900 50  0001 C CNN
	1    9950 3900
	1    0    0    -1  
$EndComp
Wire Wire Line
	9950 3900 9950 3950
Connection ~ 9950 3950
Wire Wire Line
	9450 3900 9450 3950
Connection ~ 9450 3950
Wire Wire Line
	9450 3950 9450 4250
$Comp
L Connector:TestPoint TP114
U 1 1
P 9450 5250
F 0 "TP114" H 9508 5368 50  0000 L CNN
F 1 "attn_20x_in" H 9508 5277 50  0000 L CNN
F 2 "TestPoint:TestPoint_THTPad_D1.5mm_Drill0.7mm" H 9650 5250 50  0001 C CNN
F 3 "~" H 9650 5250 50  0001 C CNN
	1    9450 5250
	1    0    0    -1  
$EndComp
$Comp
L Connector:TestPoint TP121
U 1 1
P 9950 5250
F 0 "TP121" H 10008 5368 50  0000 L CNN
F 1 "attn_20x_out" H 10008 5277 50  0000 L CNN
F 2 "TestPoint:TestPoint_THTPad_D1.5mm_Drill0.7mm" H 10150 5250 50  0001 C CNN
F 3 "~" H 10150 5250 50  0001 C CNN
	1    9950 5250
	1    0    0    -1  
$EndComp
Wire Wire Line
	9950 5250 9950 5300
Connection ~ 9950 5300
Wire Wire Line
	9450 5250 9450 5300
Connection ~ 9450 5300
$Comp
L Connector:TestPoint TP101
U 1 1
P 3650 1900
F 0 "TP101" H 3708 2018 50  0000 L CNN
F 1 "signal_mode_selected" H 3708 1927 50  0000 L CNN
F 2 "TestPoint:TestPoint_THTPad_D1.5mm_Drill0.7mm" H 3850 1900 50  0001 C CNN
F 3 "~" H 3850 1900 50  0001 C CNN
	1    3650 1900
	-1   0    0    1   
$EndComp
Wire Wire Line
	3650 1900 3650 1600
$Comp
L Connector:TestPoint TP103
U 1 1
P 4100 5450
F 0 "TP103" H 4158 5568 50  0000 L CNN
F 1 "buffer_in-" H 4158 5477 50  0000 L CNN
F 2 "TestPoint:TestPoint_THTPad_D1.5mm_Drill0.7mm" H 4300 5450 50  0001 C CNN
F 3 "~" H 4300 5450 50  0001 C CNN
	1    4100 5450
	-1   0    0    1   
$EndComp
$Comp
L Connector:TestPoint TP102
U 1 1
P 4100 3200
F 0 "TP102" H 4158 3318 50  0000 L CNN
F 1 "buffer_in+" H 4158 3227 50  0000 L CNN
F 2 "TestPoint:TestPoint_THTPad_D1.5mm_Drill0.7mm" H 4300 3200 50  0001 C CNN
F 3 "~" H 4300 3200 50  0001 C CNN
	1    4100 3200
	1    0    0    -1  
$EndComp
Wire Wire Line
	4100 3200 4100 3500
Connection ~ 4100 3500
Wire Wire Line
	4100 5450 4100 4950
$Comp
L Connector:TestPoint TP110
U 1 1
P 7000 1450
F 0 "TP110" H 7058 1568 50  0000 L CNN
F 1 "signal_attn" H 7058 1477 50  0000 L CNN
F 2 "TestPoint:TestPoint_THTPad_D1.5mm_Drill0.7mm" H 7200 1450 50  0001 C CNN
F 3 "~" H 7200 1450 50  0001 C CNN
	1    7000 1450
	1    0    0    -1  
$EndComp
Wire Wire Line
	7000 1450 7000 1600
Connection ~ 7000 1600
Wire Wire Line
	7000 1600 7300 1600
$Comp
L Connector:TestPoint TP116
U 1 1
P 9950 1850
F 0 "TP116" H 9892 1876 50  0000 R CNN
F 1 "attn_2x_gnd" H 9892 1967 50  0000 R CNN
F 2 "TestPoint:TestPoint_THTPad_1.5x1.5mm_Drill0.7mm" H 10150 1850 50  0001 C CNN
F 3 "~" H 10150 1850 50  0001 C CNN
	1    9950 1850
	-1   0    0    1   
$EndComp
Text Notes 1350 3650 0    50   ~ 0
Buffer bypass
$EndSCHEMATC
